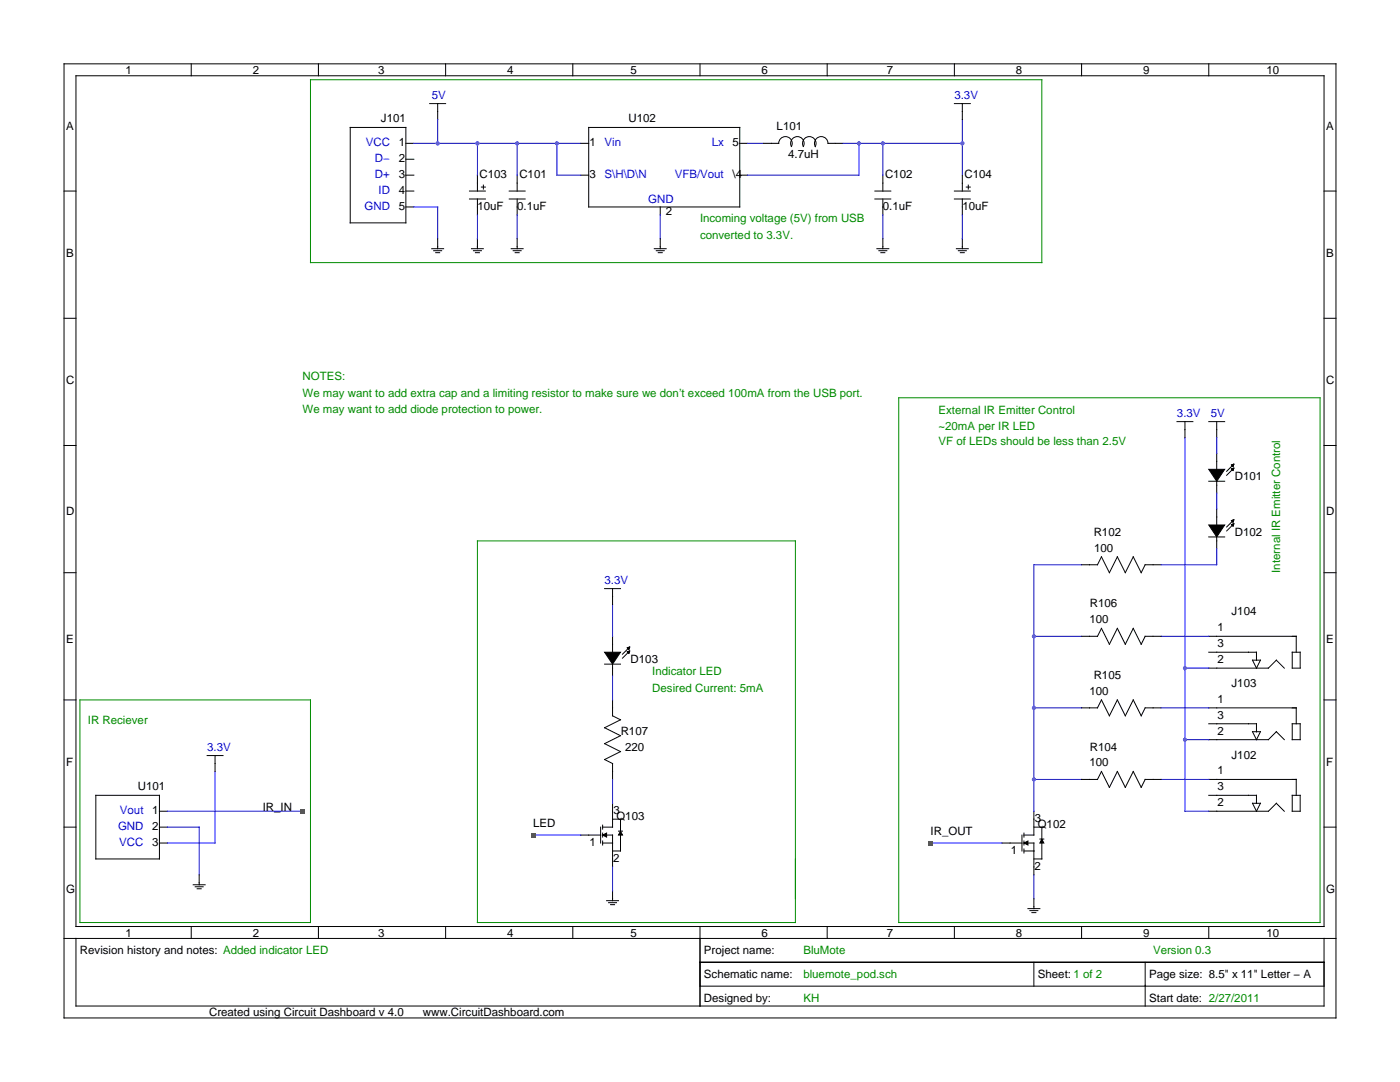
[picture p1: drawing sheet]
<svg xmlns="http://www.w3.org/2000/svg" width="279mm" height="216mm" viewBox="0 0 279 216" stroke-linecap="round" stroke-linejoin="round" font-family="sans-serif">
<g fill="none" stroke="#000" stroke-width=".2">
<path d="M12.8 12.7h253.8v190.4h-253.8zM15.2 15.1h249v169.8h-249zM38.2 12.7v2.4M63.5 12.7v2.4M88.9 12.7v2.4M114.3 12.7v2.4M139.7 12.7v2.4M165.1 12.7v2.4M190.5 12.7v2.4M215.9 12.7v2.4M241.2 12.7v2.4M12.8 38.1h2.4"/>
<path d="M69.9 25.4h11.1v19.1h-11.1zM81 38.1h1.6M81 28.6h1.6M81 31.8h1.6M81 35h1.6M85.8 20.7h3.1M87.3 20.7v3.1M93.7 38.1h3.2M93.7 39.7h3.2M95.3 35v3.1M95.3 39.7v3.2M96.1 37.3h.8"/>
<path d="M96.5 36.9v.8M101.6 38.1h3.2M101.6 39.7h3.2M103.2 35v3.1M103.2 39.7v3.2M115.9 28.6h1.6M115.9 35h1.6M117.5 25.4h30.1v15.9h-30.1zM147.6 28.6h1.6M147.6 35h1.6M152.4 28.6h3a1.35 1.35 0 0 1 1.7-1.3 1.35 1.35 0 0 1 .8 1.9M157.9 29.2a1.35 1.35 0 0 1 1.3-1.9 1.35 1.35 0 0 1 1.1 1.9"/>
<path d="M168.3 28.6h-3.1a1.35 1.35 0 0 0-1.6-1.3 1.35 1.35 0 0 0-.9 1.9 1.35 1.35 0 0 0-1.2-1.9 1.35 1.35 0 0 0-1.2 1.9M174.6 38.1h3.2M174.6 39.7h3.2M176.2 35v3.1M176.2 39.7v3.2M190.5 38.1h3.1M190.5 20.7h3.1M190.5 39.7h3.1M192.1 20.7v3.1M192.1 35v3.1M192.1 39.7v3.2M192.8 37.3h.8"/>
<path d="M193.2 36.9v.8M264.2 38.1h2.4M81 41.3h1.6M86.2 49.6h2.3M86.6 50h1.5M86.9 50.4h.8M87.3 47.6v2M94.1 49.6h2.4M94.5 50h1.6M94.9 50.4h.8M95.3 47.6v2M102 49.6h2.4"/>
<path d="M102.4 50h1.6M102.8 50.4h.8M103.2 47.6v2M130.6 49.6h2.4M131 50h1.6M131.4 50.4h.8M131.8 41.3v1.6M131.8 47.6v2M175 49.6h2.4M175.4 50h1.6M175.8 50.4h.8M176.2 47.6v2"/>
<path d="M190.9 49.6h2.3M191.3 50h1.5M191.7 50.4h.8M192.1 47.6v2M12.8 63.5h2.4M264.2 63.5h2.4M12.8 88.9h2.4M234.9 84.1h3.2M236.5 84.1v3.2M241.2 93.7h3.2l-1.6 2.3zM241.2 84.1h3.2M241.2 96h3.2"/>
<path d="M242.8 84.1v3.2M242.8 90.5v3.2M242.8 96v2.4M245.8 92.8l.4-.2-.1 .5zM245.8 93.6l.4-.2-.1 .5zM245.8 92.8l.3 .2M245.8 93.6l.3 .2M245.9 92.8l.2 .1M245.9 93.6l.2 .1M246 92.7l-.1 .2 .2-.2M246 93.5l-.1 .2 .2-.2M246.2 92.8l-.2 .1h.2"/>
<path d="M246.2 93.6l-.2 .1h.2M246.2 92.6l-1.4 1.4M246.2 93.4l-1.4 1.4M264.2 88.9h2.4M12.8 114.3h2.4M120.7 117.4h3.1M122.2 117.4v3.2M215.9 112.7h3.1l.8-1.6 1.6 3.2 1.6-3.2 1.6 3.2 1.6-3.2 1.6 3.2 .7-1.6h3.2M241.2 104.8h3.2l-1.6 2.3zM241.2 107.1h3.2M242.8 101.6v3.2M242.8 107.1v2.4"/>
<path d="M245.8 103.9l.4-.2-.1 .5zM245.8 104.7l.4-.2-.1 .5zM245.8 103.9l.3 .2M245.8 104.7l.3 .2M245.9 103.9l.2 .1M245.9 104.7l.2 .1M246 103.8l-.1 .2 .2-.2M246 104.6l-.1 .2 .2-.2M246.2 103.9l-.2 .1h.2M246.2 104.7l-.2 .1h.2M246.2 103.7l-1.4 1.5M246.2 104.5l-1.4 1.4"/>
<path d="M264.2 114.3h2.4M12.8 139.7h2.4M120.7 130.1h3.1l-1.6 2.4zM120.7 132.5h3.1M122.2 127v3.1M122.2 132.5v2.4M122.2 139.7v3.1l1.6 .8-3.1 1.6 3.1 1.6-3.1 1.6 3.1 1.6-3.1 1.6 1.5 .8v3.1M125.2 129.3l.5-.2-.2 .5zM125.2 130.1l.5-.2-.2 .5zM125.3 129.3l.2 .2M125.3 130.1l.2 .2M125.3 129.3l.2 .1"/>
<path d="M125.3 130.1l.2 .1M125.4 129.2l-.1 .1 .2-.1M125.4 130l-.1 .1 .2-.1M125.6 129.3l-.2 .1 .2-.1M125.6 130.1l-.2 .1 .2-.1M125.7 129.1l-1.5 1.4M125.7 129.9l-1.5 1.4M215.9 127h3.1l.8-1.6 1.6 3.2 1.6-3.2 1.6 3.2 1.6-3.2 1.6 3.2 .7-1.6h3.2M241.2 130.1h9.6v1.6M241.2 127h17.5v3.1M241.2 133.3h11.9l1.6-1.6 1.6 1.6M250 131.7h1.5l-.7 1.6z"/>
<path d="M257.9 130.1h1.6v3.2h-1.6zM264.2 139.7h2.4M19.1 158.7h12.7v12.7h-12.7zM41.3 150.8h3.2M42.9 150.8v3.1M215.9 155.5h3.1l.8-1.6 1.6 3.2 1.6-3.2 1.6 3.2 1.6-3.2 1.6 3.2 .7-1.6h3.2M215.9 141.2h3.1l.8-1.5 1.6 3.1 1.6-3.1 1.6 3.1 1.6-3.1 1.6 3.1 .7-1.6h3.2M241.2 158.7h9.6v1.6M241.2 155.5h17.5v3.2M241.2 144.4h9.6v1.6M241.2 141.2h17.5v3.2M241.2 147.6h11.9l1.6-1.6 1.6 1.6"/>
<path d="M250 146h1.5l-.7 1.6zM257.9 158.7h1.6v3.2h-1.6zM257.9 144.4h1.6v3.2h-1.6zM12.8 165h2.4M31.8 161.9h1.6M31.8 165h1.6M31.8 168.2h1.6M38.6 176.5h2.3M39 176.9h1.5M39.4 177.3h.7M39.7 174.6v1.9M115.9 166.6h4"/>
<path d="M119.9 165v3.2M120.3 166.6l.8-.4v.8zM120.3 168.2h1.9M120.3 166.6h1.9v6.4M120.3 164.6v.8M120.3 166.2v.8M120.3 167.8v.8M121.1 179.7h2.3M122.2 160.3v4.7h-1.9M122.2 163.5h1.6v6.3h-1.6M122.2 177.7v2M123.4 165.8h.8"/>
<path d="M123.8 165.8l.4 .8h-.8zM200 168.2h4M204 166.6v3.2M204.4 168.2l.7-.4v.8zM204.4 168.2h1.9v6.4M204.4 169.8h1.9M204.4 166.2v.8M204.4 167.8v.8M204.4 169.4v.8M206.3 165h1.6v6.4h-1.6M206.3 161.9v4.7h-1.9M206.3 179.3v2"/>
<path d="M207.5 167.4h.8M207.9 167.4l.4 .8h-.8zM241.2 161.9h11.9l1.6-1.6 1.6 1.6M250 160.3h1.5l-.7 1.6zM264.2 165h2.4M12.8 187.3h253.8M15.2 187.3v13.4h249v-13.4M38.2 184.9v2.4M63.5 184.9v2.4M88.9 184.9v2.4M114.3 184.9v2.4M121.5 180.1h1.5"/>
<path d="M121.9 180.5h.7M139.7 192h124.5M139.7 184.9v15.8M139.7 196.8h124.5M165.1 184.9v2.4M190.5 184.9v2.4M205.1 181.3h2.4M205.5 181.7h1.6M205.9 182.1h.8M206.3 192v4.8M215.9 184.9v2.4M228.5 192v8.7"/>
<path d="M241.2 184.9v2.4"/>
</g>
<g fill="none" stroke="#00f" stroke-width=".2">
<path d="M82.6 28.6h33.3M87.3 23.8v4.8M95.3 28.6v6.4M103.2 28.6v6.4M111.1 28.6v6.4h4.8M149.2 28.6h3.2M168.3 28.6h23.8M171.4 28.6v6.4h-22.2M176.2 28.6v6.4M192.1 23.8v11.2M82.6 41.3h4.7v6.3M95.3 42.9v4.7"/>
<path d="M103.2 42.9v4.7M131.8 42.9v4.7M176.2 42.9v4.7M192.1 42.9v4.7M236.5 87.3v74.6h4.7M242.8 87.3v3.2M242.8 98.4v3.2M215.9 112.7h-9.6v49.2M242.8 109.5v3.2h-11.1M122.2 120.6v6.4M122.2 134.9v4.8M206.3 127h9.6"/>
<path d="M231.7 127h9.5M236.5 133.3h4.7M42.9 153.9v14.3h-9.5M122.2 155.5v4.8M206.3 155.5h9.6M206.3 141.2h9.6M231.7 155.5h9.5M231.7 141.2h9.5M236.5 147.6h4.7M33.4 165h6.3v9.6M33.4 161.9h27M106.4 166.6h9.5"/>
<path d="M122.2 173v4.7M185.7 168.2h14.3M206.3 174.6v4.7"/>
</g>
<path d="M241.2 93.7h3.2l-1.6 2.3zM241.2 104.8h3.2l-1.6 2.3zM120.7 130.1h3.1l-1.6 2.4zM120.3 166.6l.8-.4v.8zM123.8 165.8l.4 .8h-.8zM204.4 168.2l.7-.4v.8zM207.9 167.4l.4 .8h-.8z" fill="#000"/>
<path d="M62 15.9h145.9v36.5h-145.9zM179.4 79.4h84v104.7h-84zM95.3 107.9h63.4v76.2h-63.4zM16 139.7h46v44.4h-46z" fill="none" stroke="#008b00" stroke-width=".2"/>
<g fill="#f00">
<path d="M59.9 161.4h1v.9h-1z"/>
<path d="M185.2 167.7h1v1h-1z"/>
</g>
<g fill="#a020f0">
<circle cx="206.3" cy="155.5" r=".4"/>
<circle cx="206.3" cy="141.2" r=".4"/>
<circle cx="206.3" cy="127" r=".4"/>
<circle cx="236.5" cy="147.6" r=".4"/>
<circle cx="236.5" cy="133.3" r=".4"/>
<circle cx="87.3" cy="28.6" r=".4"/>
<circle cx="111.1" cy="28.6" r=".4"/>
<circle cx="103.2" cy="28.6" r=".4"/>
<circle cx="95.3" cy="28.6" r=".4"/>
<circle cx="171.4" cy="28.6" r=".4"/>
<circle cx="192.1" cy="28.6" r=".4"/>
<circle cx="176.2" cy="28.6" r=".4"/>
</g>
<path d="M105.9 166.2h1v.9h-1z" fill="#f00"/>
<g font-size="2.3">
<text x="25.1" y="14.7">1</text>
<text x="50.5" y="14.7">2</text>
<text x="75.4" y="14.7">3</text>
<text x="101.2" y="14.7">4</text>
<text x="125.8" y="14.7">5</text>
<text x="152" y="14.7">6</text>
<text x="177" y="14.7">7</text>
<text x="202.8" y="14.7">8</text>
<text x="228.1" y="14.7">9</text>
<text x="252.7" y="14.7">10</text>
<text x="13.2" y="25.9">A</text>
<text x="76" y="24.4">J101</text>
<text x="79.6" y="29.2">1</text>
<text x="117.6" y="29.2">1</text>
<text x="125.4" y="24.4">U102</text>
<text x="146.2" y="29.2">5</text>
<text x="155" y="26">L101</text>
<text x="264.6" y="25.9">A</text>
<text x="79.6" y="32.4">2</text>
<text x="79.6" y="35.5">3</text>
<text x="95.7" y="35.6">C103</text>
<text x="103.6" y="35.6">C101</text>
<text x="117.6" y="35.5">3</text>
<text x="146.2" y="35.5">\4</text>
<text x="157.3" y="31.6">4.7uH</text>
<text x="176.6" y="35.6">C102</text>
<text x="192.5" y="35.6">C104</text>
<text x="79.6" y="38.7">4</text>
<text x="79.6" y="41.9">5</text>
<text x="95.3" y="41.9">10uF</text>
<text x="103.2" y="41.9">0.1uF</text>
<text x="176.2" y="41.9">0.1uF</text>
<text x="192.1" y="41.9">10uF</text>
<text x="132.9" y="42.9">2</text>
<text x="13.2" y="51.3">B</text>
<text x="264.6" y="51.3">B</text>
<text x="13.2" y="76.7">C</text>
<text x="264.6" y="76.7">C</text>
<text x="246.4" y="95.8">D101</text>
<text x="13.2" y="102.8">D</text>
<text x="218.3" y="106.9">R102</text>
<text x="246.4" y="106.9">D102</text>
<text x="264.6" y="102.8">D</text>
<text x="218.4" y="110.1">100</text>
<text x="217.4" y="124.4">100</text>
<text x="217.5" y="121.2">R106</text>
<text x="243" y="126">1</text>
<text x="245.8" y="122.8">J104</text>
<text x="13.2" y="128.2">E</text>
<text x="243" y="129.1">3</text>
<text x="264.6" y="128.2">E</text>
<text x="125.9" y="132.3">D103</text>
<text x="218.3" y="135.5">R105</text>
<text x="243" y="132.3">2</text>
<text x="245.8" y="137.1">J103</text>
<text x="217.4" y="138.6">100</text>
<text x="243" y="140.2">1</text>
<text x="243" y="143.4">3</text>
<text x="123.9" y="146.6">R107</text>
<text x="124.8" y="149.8">220</text>
<text x="217.5" y="149.8">R104</text>
<text x="243" y="146.6">2</text>
<text x="13.2" y="152.8">F</text>
<text x="217.4" y="152.9">100</text>
<text x="243" y="154.5">1</text>
<text x="245.8" y="151.4">J102</text>
<text x="264.6" y="152.8">F</text>
<text x="27.5" y="157.7">U101</text>
<text x="52.4" y="161.9">IR_IN</text>
<text x="243" y="160.9">2</text>
<text x="243" y="157.7">3</text>
<text x="30.4" y="162.4">1</text>
<text x="30.4" y="165.6">2</text>
<text x="106.4" y="165">LED</text>
<text x="122.4" y="162.4">3</text>
<text x="123" y="163.7">Q103</text>
<text x="185.7" y="166.6">IR_OUT</text>
<text x="206.5" y="164">3</text>
<text x="207.1" y="165.2">Q102</text>
<text x="30.4" y="168.8">3</text>
<text x="117.6" y="168.8">1</text>
<text x="122.4" y="172">2</text>
<text x="201.7" y="170.4">1</text>
<text x="206.5" y="173.6">2</text>
<text x="13.2" y="178.2">G</text>
<text x="264.6" y="178.2">G</text>
<text x="16" y="190.4">Revision history and notes: Added indicator LED</text>
<text x="25.1" y="186.9">1</text>
<text x="50.5" y="186.9">2</text>
<text x="75.4" y="186.9">3</text>
<text x="101.2" y="186.9">4</text>
<text x="125.8" y="186.9">5</text>
<text x="140.5" y="190.4">Project name:</text>
<text x="152" y="186.9">6</text>
<text x="177" y="186.9">7</text>
<text x="202.8" y="186.9">8</text>
<text x="228.1" y="186.9">9</text>
<text x="252.7" y="186.9">10</text>
<text x="140.5" y="195.2">Schematic name:</text>
<text x="207.1" y="195.2">Sheet: 1 of 2</text>
<text x="229.3" y="195.2">Page size: 8.5&quot; x 11&quot; Letter − A</text>
<text x="41.7" y="202.7">Created using Circuit Dashboard v 4.0</text>
<text x="84.4" y="202.7">www.CircuitDashboard.com</text>
<text x="140.5" y="199.9">Designed by:</text>
<text x="229.3" y="199.9">Start date: 2/27/2011</text>
</g>
<g font-size="2.3" fill="#00f">
<text x="86.2" y="19.7">5V</text>
<text x="190.5" y="19.7">3.3V</text>
<text x="73" y="29.2">VCC</text>
<text x="120.7" y="29.2">Vin</text>
<text x="142" y="29.2">Lx</text>
<text x="74.8" y="32.4">D−</text>
<text x="74.8" y="35.5">D+</text>
<text x="120.7" y="35.6">S\H\D\N</text>
<text x="134.7" y="35.5">VFB/Vout</text>
<text x="72.7" y="41.9">GND</text>
<text x="75.5" y="38.7">ID</text>
<text x="129.4" y="40.6">GND</text>
<text x="234.9" y="83.1">3.3V</text>
<text x="241.6" y="83.1">5V</text>
<text x="120.7" y="116.5">3.3V</text>
<text x="41.3" y="149.8">3.3V</text>
<text x="23.6" y="165.6">GND</text>
<text x="23.9" y="162.5">Vout</text>
<text x="23.8" y="168.8">VCC</text>
</g>
<g font-size="2.3" fill="#008b00">
<text x="139.7" y="44.3">Incoming voltage (5V) from USB</text>
<text x="139.7" y="47.6">converted to 3.3V.</text>
<text x="60.4" y="75.8">NOTES:</text>
<text x="60.4" y="79.1">We may want to add extra cap and a limiting resistor to make sure we don’t exceed 100mA from the USB port.</text>
<text x="60.4" y="82.4">We may want to add diode protection to power.</text>
<text x="187.3" y="82.5">External IR Emitter Control</text>
<text x="187.3" y="85.7">~20mA per IR LED</text>
<text x="187.3" y="88.9">VF of LEDs should be less than 2.5V</text>
<text x="255.5" y="114.3" transform="rotate(-90 255.5 114.3)">Internal IR Emitter Control</text>
<text x="130.2" y="134.8">Indicator LED</text>
<text x="130.2" y="138.1">Desired Current: 5mA</text>
<text x="17.5" y="144.4">IR Reciever</text>
<text x="160.3" y="190.4">BluMote</text>
<text x="230.1" y="190.4">Version 0.3</text>
<text x="160.3" y="195.2">bluemote_pod.sch</text>
<text x="160.3" y="199.9">KH</text>
</g>
</svg>
